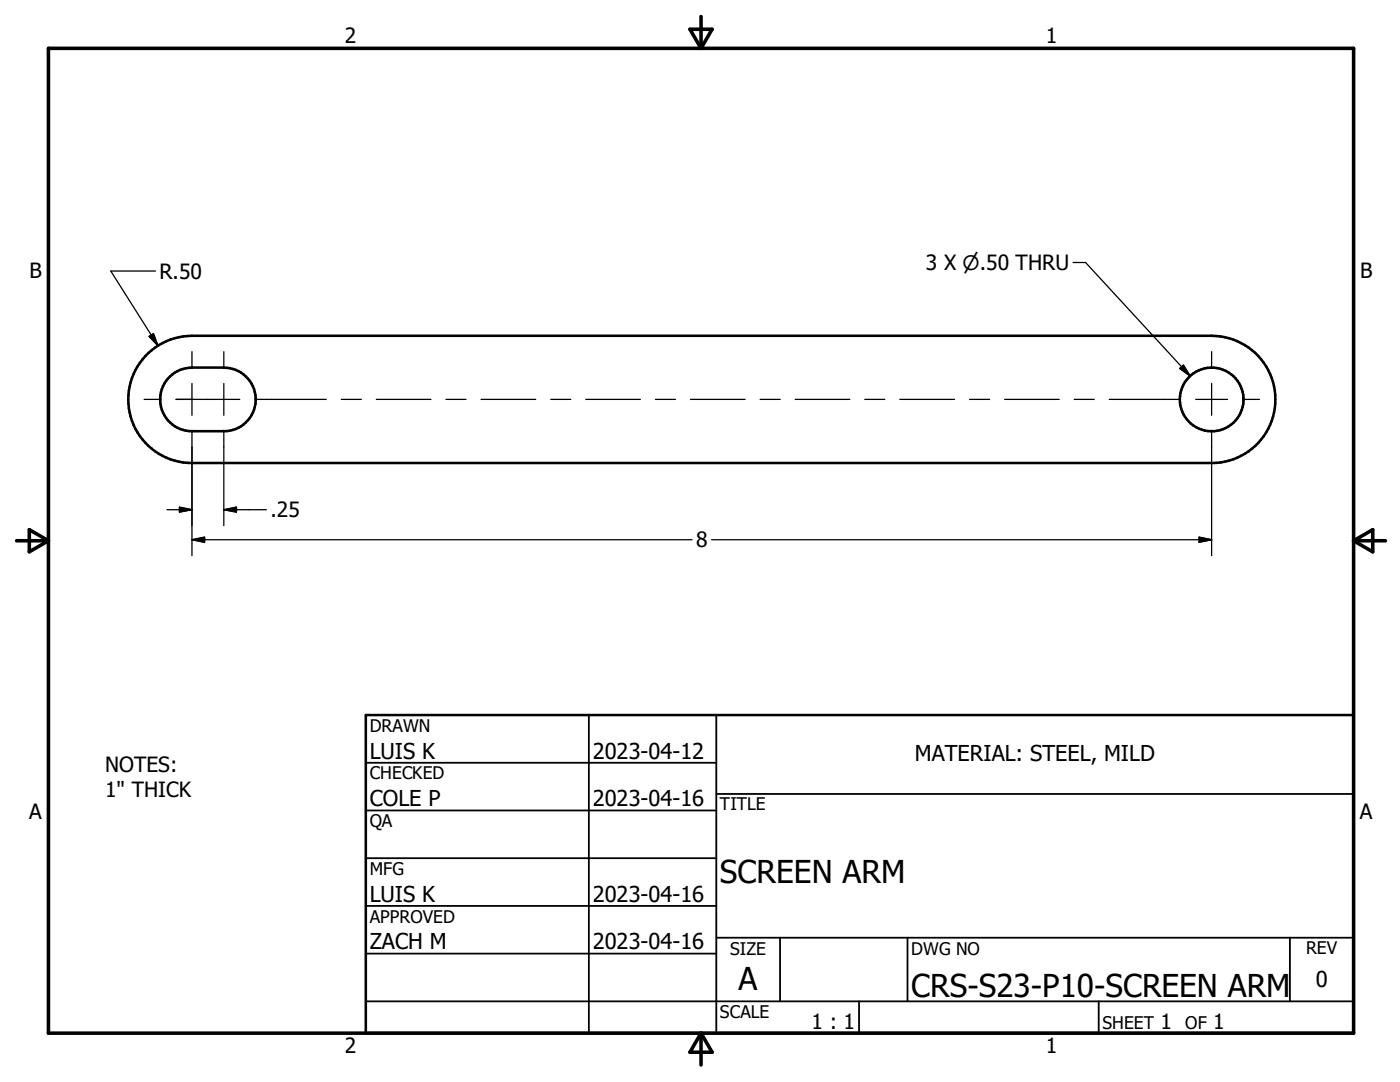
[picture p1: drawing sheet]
<svg xmlns="http://www.w3.org/2000/svg" width="279mm" height="216mm" viewBox="0 0 279 216" stroke-linecap="round" stroke-linejoin="round" font-family="sans-serif">
<g fill="none" stroke="#000" stroke-width=".51">
<path d="M29.6 70.4a12.9 12.9 0 0 1 8.7-3.4h203.5a12.7 12.7 0 0 1 12.7 12.7 12.7 12.7 0 0 1-12.7 12.7h-203.5a12.7 12.7 0 0 1-11.8-8 12.7 12.7 0 0 1 3.1-14zM33.9 75.1a6.3 6.3 0 0 1 4.4-1.8h6.4a6.3 6.3 0 0 1 6.3 6.4 6.3 6.3 0 0 1-6.3 6.3h-6.4a6.3 6.3 0 0 1-5.9-3.9 6.3 6.3 0 0 1 1.5-7zM73 142.7h197.1v63.5h-197.1z"/>
<circle cx="241.8" cy="79.7" r="6.4"/>
</g>
<path d="M9.7 9.6h260.4v196.6h-260.4zM137.7 5.8h4.4l-2.2 3.8zM139.9 3.3v6.3M3.3 107.9h6.4M5.8 105.7l3.9 2.2-3.9 2.2zM270.1 107.9h6.4M270.1 107.9l3.9-2.2v4.4zM139.9 206.2v6.3M139.9 206.2l2.2 3.8h-4.4z" fill="none" stroke="#000" stroke-width=".71"/>
<g fill="none" stroke="#000" stroke-width=".36">
<path d="M73 152.2h70M117.5 142.7v63.5M143 158.4h127.1M143 142.7v63.5M73 161.7h70M73 171.2h70M73 180.8h70M73 190.3h70M73 199.8h197.1M143 187.1h127.1M155.7 187.1v12.7M171.4 199.8v6.4"/>
<path d="M181.1 187.1v12.7M219.3 199.8v6.4M257.4 187.1v12.7"/>
</g>
<g fill="none" stroke="#000" stroke-width=".25">
<path d="M31 54.1h-8.9l9.4 14.9M214.2 52.4h2.4l20.9 22.6M28.8 79.7h3.3M29.8 67.1l.8-.5 .9 2.4zM35.1 79.7h12.7M38.3 70.2v3.3M38.3 76.5v6.4M44.7 70.2v3.3M44.7 76.5v6.4M50.8 79.7h14.3M68.1 79.7h4M75.1 79.7h10.9"/>
<path d="M89 79.7h4M96 79.7h10.9M109.9 79.7h4M116.9 79.7h10.9M130.8 79.7h4M137.8 79.7h10.9M151.7 79.7h4M158.7 79.7h10.9M172.6 79.7h4M179.6 79.7h10.9M193.5 79.7h4M200.5 79.7h10.9"/>
<path d="M214.4 79.7h4M221.4 79.7h14.2M235.4 73.5l.8-.6 1.3 2.1zM238.6 79.7h6.4M241.8 70.2v3.3M241.8 76.5v6.4M248 79.7h3.3M38.3 85.9v25M44.7 85.9v19M241.8 85.9v25M33.3 101.7h5M35.8 101.2l2.5 .5-2.5 .5z"/>
<path d="M38.3 107.7h99.8M38.3 107.7l2.5-.5v1zM44.7 101.7h8.5M44.7 101.7l2.5-.5v1zM142 107.7h99.8M239.3 107.2l2.5 .5-2.5 .5z"/>
</g>
<path d="M29.8 67.1l.8-.5 .9 2.4zM235.4 73.5l.8-.6 1.3 2.1zM35.8 101.2l2.5 .5-2.5 .5zM38.3 107.7l2.5-.5v1zM44.7 101.7l2.5-.5v1zM239.3 107.2l2.5 .5-2.5 .5z" fill="#000" stroke="#000" stroke-width=".25"/>
<g font-size="6.3">
<text x="143.7" y="176.1">SCREEN ARM</text>
<text x="147.4" y="197.6">A</text>
<text x="181.9" y="198.9">CRS-S23-P10-SCREEN ARM</text>
</g>
<g font-size="4.4">
<text x="73.8" y="151.4">LUIS K</text>
<text x="118.3" y="151.4">2023-04-12</text>
<text x="182.6" y="151.8">MATERIAL: STEEL, MILD</text>
<text x="73.8" y="160.9">COLE P</text>
<text x="118.3" y="160.9">2023-04-16</text>
<text x="73.8" y="179.9">LUIS K</text>
<text x="118.3" y="179.9">2023-04-16</text>
<text x="73.8" y="189.4">ZACH M</text>
<text x="118.3" y="189.4">2023-04-16</text>
<text x="262.6" y="196.9">0</text>
</g>
<g font-size="4.2">
<text x="68.8" y="8.7">2</text>
<text x="208.7" y="8.7">1</text>
<text x="184.7" y="53.9">3 X n.50 THRU</text>
<text x="5.9" y="55.5">B</text>
<text x="31.8" y="55.6">R.50</text>
<text x="271.4" y="55.5">B</text>
<text x="54" y="103.2">.25</text>
<text x="138.9" y="109.2">8</text>
<text x="21" y="154.1">NOTES:</text>
<text x="21" y="159.1">1&quot; THICK</text>
<text x="5.8" y="163.4">A</text>
<text x="271.4" y="163.4">A</text>
<text x="162" y="205.4">1 : 1</text>
<text x="231.6" y="205.3">1</text>
<text x="242.1" y="205.3">1</text>
<text x="68.8" y="210.2">2</text>
<text x="208.7" y="210.2">1</text>
</g>
<g font-size="3.5">
<text x="73.8" y="146">DRAWN</text>
<text x="73.8" y="155.5">CHECKED</text>
<text x="143.7" y="161.7">TITLE</text>
<text x="73.8" y="165.1">QA</text>
<text x="73.8" y="174.6">MFG</text>
<text x="73.8" y="184.1">APPROVED</text>
<text x="145.7" y="190.5">SIZE</text>
<text x="181.9" y="190.5">DWG NO</text>
<text x="260.6" y="190.4">REV</text>
<text x="143.7" y="203.1">SCALE</text>
<text x="220" y="205.3">SHEET</text>
<text x="236.5" y="205.3">OF</text>
</g>
</svg>
